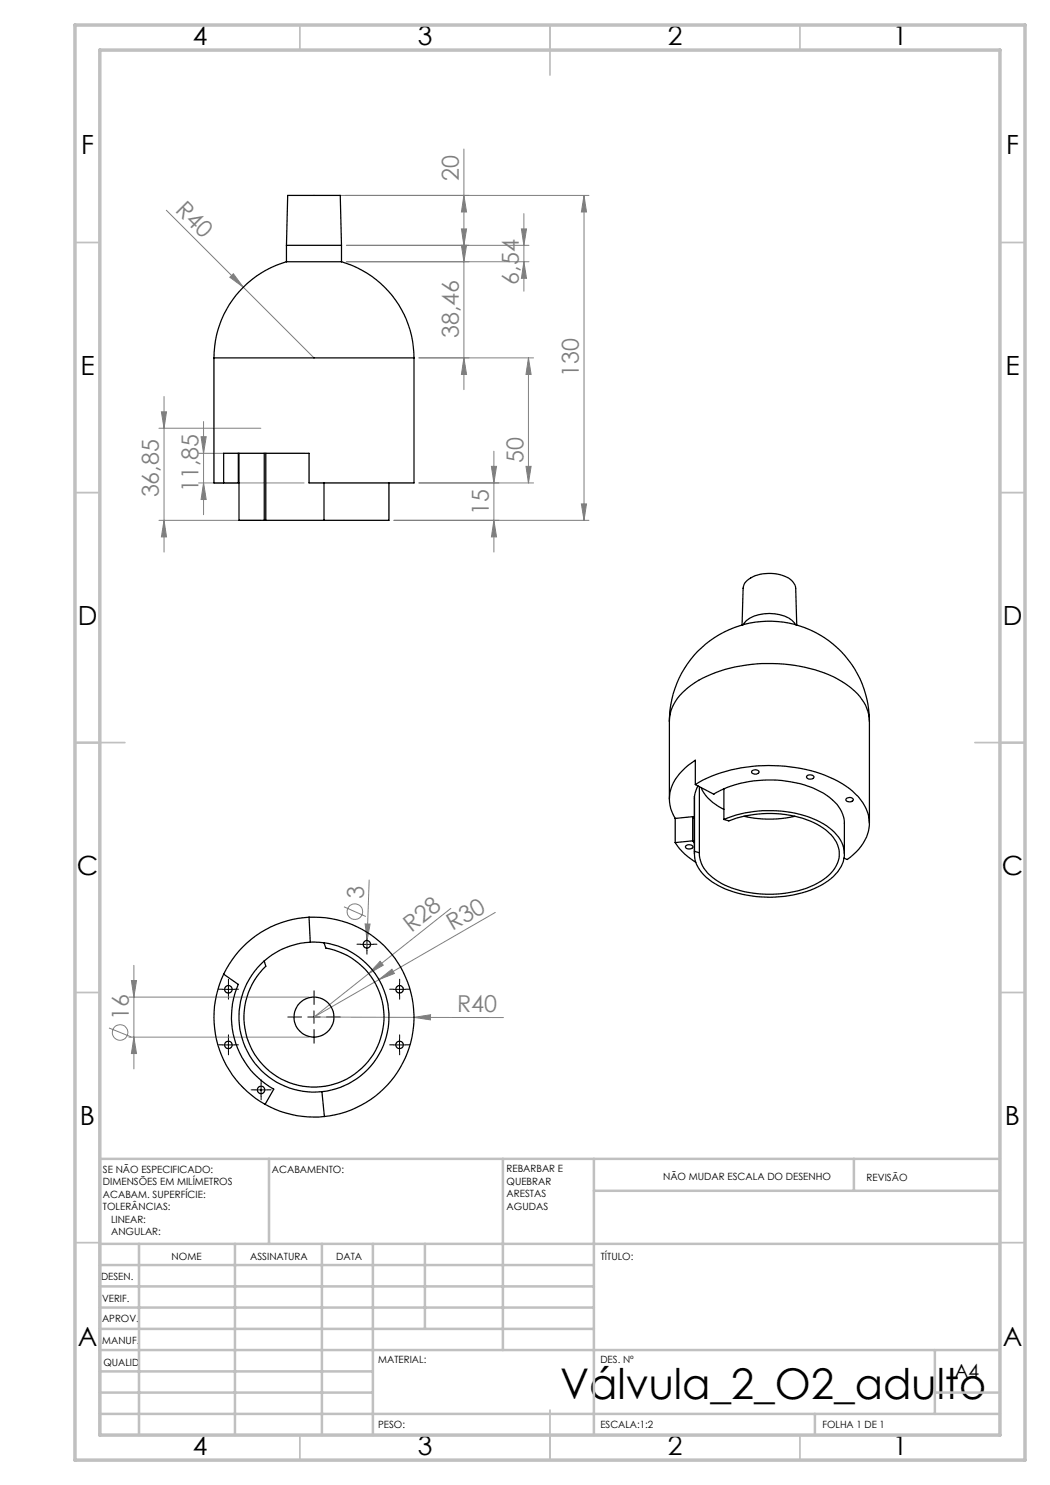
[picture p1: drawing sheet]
<svg xmlns="http://www.w3.org/2000/svg" width="210mm" height="297mm" viewBox="0 0 210 297" stroke-linecap="round" stroke-linejoin="round" font-family="sans-serif">
<g fill="none" stroke="#808080" stroke-width=".2">
<path d="M67.8 39.1h50M92.8 39.1l.5 3.3h-1zM92.8 29.8v48.1M116.8 39.1v65M116.8 39.1l.5 3.3h-1zM33.3 42l15.3 15.4M46 55.5l.7-.8 1.9 2.7zM48.6 57.4l14.2 14.2M69.3 52.3h36.5M69.3 49.1h36.5M92.3 49.1h1l-.5 3.2zM92.3 45.8h1l-.5 3.3z"/>
<path d="M104.3 45.8h1l-.5 3.3zM104.8 42.7v15.5M104.8 52.3l.5 3.4h-1zM32.8 79.3v31.1M83.8 71.6h22.9M92.8 71.6l.5 3.3h-1zM105.7 71.6v25M105.7 71.6l.5 3.3h-1zM31.8 85.7h20.4M32.3 82.4h1l-.5 3.3zM39.7 96.6h21.1M39.7 90.7h21.1"/>
<path d="M40.2 87.3h1l-.5 3.4zM40.7 96.6l.5 3.3h-1zM40.7 84.3v18.6M83.8 96.6h22.9M98.3 93.3h1l-.5 3.3zM98.8 90.2v20.2M105.2 93.3h1l-.5 3.3zM31.8 104.1h20.4M32.8 104.1l.5 3.3h-1zM78.8 104.1h39M98.8 104.1l.5 3.3h-1zM116.3 100.8h1l-.5 3.3z"/>
<path d="M73.8 176l-.4 12.1M25.8 199.4h36M26.3 196.1h1l-.5 3.3zM26.8 193.1v20.7M68.8 181.4l4.4 1.9M73 184.8h1l-.6 3.3zM73.4 188.1l-.1 1.5M75.8 195.9l2.6-2.1 .5 .9zM75.8 195.9l-13 7.5M76 192.3l.7 .7-2.9 1.7zM90.2 181.7l-27.4 21.7M99.1 182.5l-23.3 13.4"/>
<path d="M21.8 205.6l4.4 1.8M25.8 207.4h36M26.8 207.4l.5 3.3h-1zM62.8 203.4l20 .1M82.8 203.5l3.3-.6v1.1zM82.8 203.5h17.9"/>
<circle cx="71" cy="182.3" r="1.56"/>
<circle cx="24" cy="206.5" r="1.55"/>
</g>
<g fill="none" stroke="#000" stroke-width=".2" stroke-dasharray="15.2 1.3 1.3 1.3">
<path d="M44.4 197.8h-.7M45.7 196.6v-.8M45.7 199.1v.7M46.9 197.8h.8M72.1 188.8h-.7M73.4 187.6v-.8M73.4 190.1v.7M74.6 188.8h.8M78.7 197.8h-.8M79.9 196.6v-.8M79.9 199.1v.7M81.2 197.8h.7"/>
<path d="M44.4 209h-.7M45.7 207.7v-.7M45.7 210.2v.8M46.9 209h.8M51 218h-.8M52.2 216.7v-.7M52.2 219.2v.8M53.5 218h.7M60.3 203.4h-2.7M62.8 200.9v-2.7M62.8 205.9v2.8M65.3 203.4h2.8"/>
<path d="M78.7 209h-.8M79.9 207.7v-.7M79.9 210.2v.8M81.2 209h.7"/>
</g>
<g fill="none" stroke="#000" stroke-width=".2">
<path d="M44.4 197.9h2.5M45.7 196.6v2.5M72.1 188.9h2.5M73.4 187.6v2.5M78.7 197.9h2.5M79.9 196.6v2.5M44.4 209h2.5M45.7 207.7v2.6M51 218h2.4M52.2 216.7v2.5M61.6 203.4h2.4M62.8 202.2v2.5"/>
<path d="M78.7 209h2.5M79.9 207.7v2.6"/>
</g>
<g fill="none" stroke="#c0c0c0" stroke-width=".35">
<path d="M60 5v5M110 5v10M160 5v5M15 48.5h5M200 48.5h5M15 98.5h5M200 98.5h5M15 148.5h10M195 148.5h10M15 198.5h5M200 198.5h5M15 248.5h5"/>
<path d="M200 248.5h5M60 287v5M110 282v10M160 287v5"/>
</g>
<g fill="none" stroke="#c0c0c0" stroke-width=".5">
<path d="M53.8 231.8v17M100.6 231.8v38.2M118.8 231.8v55.2M118.8 238.2h81.2M170.8 231.8v6.4M200 231.8h-180v55.2M20 248.8h180M20 257.3h98.8M20 253h98.8M27.8 248.8v38.2M47 248.8v38.2M64.4 248.8v38.2"/>
<path d="M74.6 248.8v38.2M85 248.8v17M20 265.8h98.8M20 261.5h98.8M20 278.5h54.6M20 274.3h54.6M20 270h180M187 278.5h13M187 270v12.8M20 282.8h180M163 282.8v4.2"/>
</g>
<path d="M15 5h190v287h-190zM20 10h180v277h-180z" fill="none" stroke="#c0c0c0" stroke-width=".7"/>
<g fill="#808080">
<path d="M46 55.5l.7-.8 1.9 2.7z"/>
<path d="M75.8 195.9l2.6-2.1 .5 .9z"/>
<path d="M76 192.3l.7 .7-2.9 1.7z"/>
<path d="M73 184.8h1l-.6 3.3z"/>
<path d="M82.8 203.5l3.3-.6v1.1z"/>
<path d="M98.8 104.1l.5 3.3h-1zM98.3 93.3h1l-.5 3.3zM92.8 71.6l.5 3.3h-1zM92.3 49.1h1l-.5 3.2zM92.3 45.8h1l-.5 3.3zM92.8 39.1l.5 3.3h-1zM40.7 96.6l.5 3.3h-1zM40.2 87.3h1l-.5 3.4z"/>
<path d="M104.8 52.3l.5 3.4h-1zM104.3 45.8h1l-.5 3.3z"/>
<path d="M116.8 39.1l.5 3.3h-1zM116.3 100.8h1l-.5 3.3zM105.7 71.6l.5 3.3h-1zM105.2 93.3h1l-.5 3.3zM32.3 82.4h1l-.5 3.3zM32.8 104.1l.5 3.3h-1zM26.3 196.1h1l-.5 3.3zM26.8 207.4l.5 3.3h-1z"/>
</g>
<g fill="none" stroke="#000" stroke-width=".25">
<path d="M57.3 52.3a20 20 0 0 0-14.5 19.3M57.3 52.3h11M57.3 52.3v-3.2h11v3.2M57.3 49.1l.2-10h10.6l.2 10M68.3 52.3a20 20 0 0 1 14.5 19.3M42.8 71.6v25h1.9M42.8 71.6h40M82.8 71.6v25h-21v-5.9h-17.1v5.9M44.7 96.6h3.1M47.7 90.7v5.9M47.8 90.7v13.4h5M52.8 90.7v13.4"/>
<path d="M53.2 90.7v13.4M64.8 96.6v7.5M77.8 96.6v7.5h-13M52.8 104.1h.4M53.2 104.1h11.6M148.4 125l.2-7.4a3.1 3.1 0 0 1 2.4-2.5 7.9 7.9 0 0 1 7.4 1l.6 .9 .1 .6 .2 7.4M148.6 125a5.1 5.1 0 0 1 4.2-2.2 7.7 7.7 0 0 1 5.6 1.3l.7 .9M133.9 144.2a20 20 0 0 1 20-20 20 20 0 0 1 20 20M133.9 144.2a8.9 8.9 0 0 1 4.4-7.2 28.3 28.3 0 0 1 17.3-4.3 25.6 25.6 0 0 1 14.7 5 8.5 8.5 0 0 1 3.6 6.5M133.9 144.2v15.6M139.1 156.9l3.7 2 2-1.1M139.1 156.9a30.3 30.3 0 0 1 21.1-3.2 20.8 20.8 0 0 1 11.5 5.6 7.5 7.5 0 0 1-.4 11.1l-1.9 1.5-.6-.3"/>
<path d="M139.1 156.9v-4.9a10.1 10.1 0 0 0-5.2 7.2v1.3l.3 1.3 .8 1.9M139.6 157.2l-.7 2.1v11.5M139.9 157.3v13.3M140.2 157.5a8.5 8.5 0 0 0 4.6 4.4M144.8 157.8a23.8 23.8 0 0 1 19.8 .8 7.5 7.5 0 0 1 4.3 6v6.2M144.8 157.8v6.1M150.4 154.2a.85 .85 0 0 1 1.4 .3 .85 .85 0 0 1-1.5-.2zM161.4 155.2a.83 .83 0 0 1 1.4 .3 .95 .95 0 0 1-1.5-.1zM169.3 159.7a.81 .81 0 0 1 1.3 .3 .82 .82 0 0 1-1.4-.2zM173.9 144.2v20.4M135 168.5a12.1 12.1 0 0 0 4.2 4M135 163.7v4.8"/>
<path d="M137.2 169.2a.83 .83 0 0 1 1.4 .3 .95 .95 0 0 1-1.5-.1zM138.5 163.3l.4 .5M138.5 163.3l-3.5 .4M138.5 168.2l.4 .4M138.5 168.2l-3.5 .3M138.5 163.3v4.9M144.8 163.9a23.8 23.8 0 0 1 19.8 .8 7.3 7.3 0 0 1 4.3 6.5 7.9 7.9 0 0 1-4.6 5.8 23.3 23.3 0 0 1-21.3-.3 7.2 7.2 0 0 1-4.1-6.5l1 .4M144.8 163.9l1 .3a22 22 0 0 1 18.3 1.1 6.6 6.6 0 0 1 3.7 6.3 8.2 8.2 0 0 1-5 5.4 22 22 0 0 1-19.1-.7 6.7 6.7 0 0 1-3.8-5.7M148.8 163.3a23.3 23.3 0 0 0 10.2 0M44.7 194.8l3 2.1a16.5 16.5 0 0 0 7.1 20.9l-1.8 3.1M44.7 194.8a20 20 0 0 0 8.3 26.1M61.8 183.4a20 20 0 0 1 20.9 18.5 20 20 0 0 1-17.8 21.4"/>
<path d="M61.8 183.4a20 20 0 0 0-17.1 11.4M61.8 183.4l.3 5.1M62.1 188.5l2.7 .1M62.1 188.5a15 15 0 0 0-9.3 3.7M64.8 188.6a15 15 0 0 1 12 20.3 15 15 0 0 1-22.6 6.8 15 15 0 0 1-1.4-23.5M64.8 188.6l.4 1a14 14 0 0 1 10.6 19.1 14 14 0 0 1-20.9 6.3 14 14 0 0 1-1.7-21.8l-.4-1M64.4 218.3l.5 5M53 220.9a20.2 20.2 0 0 0 11.9 2.4"/>
<circle cx="45.7" cy="197.9" r=".74"/>
<circle cx="73.4" cy="188.9" r=".74"/>
<circle cx="79.9" cy="197.9" r=".75"/>
<circle cx="45.7" cy="209" r=".74"/>
<circle cx="52.2" cy="218" r=".74"/>
<circle cx="62.8" cy="203.4" r="4"/>
<circle cx="79.9" cy="209" r=".75"/>
</g>
<text font-size="8.5" x="112" y="279.7">Válvula_2_O2_adulto</text>
<g font-size="5.3">
<text x="38.5" y="9">4</text>
<text x="83.5" y="9">3</text>
<text x="133.6" y="9">2</text>
<text x="178.6" y="9">1</text>
<text x="16.2" y="30.8">F</text>
<text x="201.2" y="30.8">F</text>
<text x="16.1" y="75">E</text>
<text x="201.1" y="75">E</text>
<text x="15.5" y="125">D</text>
<text x="200.5" y="125">D</text>
<text x="15.4" y="175">C</text>
<text x="200.4" y="175">C</text>
<text x="16" y="225">B</text>
<text x="201" y="225">B</text>
<text x="15.5" y="269.3">A</text>
<text x="200.5" y="269.3">A</text>
<text x="38.5" y="291">4</text>
<text x="83.5" y="291">3</text>
<text x="133.6" y="291">2</text>
<text x="178.6" y="291">1</text>
</g>
<g font-size="4.7" fill="#808080">
<text x="91.8" y="36.3" transform="rotate(-90 91.8 36.3)">20</text>
<text x="34.9" y="42.2" transform="rotate(45 34.9 42.2)">R40</text>
<text x="103.8" y="56.9" transform="rotate(-90 103.8 56.9)">6,54</text>
<text x="91.8" y="67.6" transform="rotate(-90 91.8 67.6)">38,46</text>
<text x="115.8" y="75.4" transform="rotate(-90 115.8 75.4)">130</text>
<text x="104.7" y="92.6" transform="rotate(-90 104.7 92.6)">50</text>
<text x="31.8" y="99.5" transform="rotate(-90 31.8 99.5)">36,85</text>
<text x="39.7" y="98.4" transform="rotate(-90 39.7 98.4)">11,85</text>
<text x="97.8" y="102.9" transform="rotate(-90 97.8 102.9)">15</text>
<text x="72.8" y="179.8" transform="rotate(-88 72.8 179.8)">3</text>
<text x="82.3" y="186.6" transform="rotate(-38 82.3 186.6)">R28</text>
<text x="90.5" y="186.3" transform="rotate(-30 90.5 186.3)">R30</text>
<text x="25.7" y="203.9" transform="rotate(-90 25.7 203.9)">16</text>
<text x="91.4" y="202.5">R40</text>
</g>
<text font-size="3.9" x="190.9" y="275.5">A4</text>
<g font-size="2">
<text x="20.6" y="234.6">SE NÃO ESPECIFICADO:</text>
<text x="20.6" y="237.1">DIMENSÕES EM MILÍMETROS</text>
<text x="20.6" y="239.6">ACABAM. SUPERFÍCIE:</text>
<text x="54.4" y="234.6">ACABAMENTO:</text>
<text x="101.3" y="234.5">REBARBAR E</text>
<text x="101.3" y="237">QUEBRAR</text>
<text x="101.3" y="239.5">ARESTAS</text>
<text x="132.6" y="236">NÃO MUDAR ESCALA DO DESENHO</text>
<text x="173.3" y="236.2">REVISÃO</text>
<text x="20.6" y="242.1">TOLERÂNCIAS:</text>
<text x="22.2" y="244.6">LINEAR:</text>
<text x="101.3" y="242">AGUDAS</text>
<text x="22.2" y="247.1">ANGULAR:</text>
<text x="34.3" y="252">NOME</text>
<text x="50" y="251.9">ASSINATURA</text>
<text x="67.2" y="251.9">DATA</text>
<text x="120.2" y="251.9">TÍTULO:</text>
<text x="20.2" y="256.1">DESEN.</text>
<text x="20.4" y="260.3">VERIF.</text>
<text x="20.4" y="264.4">APROV.</text>
<text x="20.5" y="268.8">MANUF.</text>
<text x="20.7" y="273.1">QUALID</text>
<text x="75.7" y="272.5">MATERIAL:</text>
<text x="120.1" y="272.5">DES. Nº</text>
<text x="75.6" y="285.5">PESO:</text>
<text x="120.1" y="285.6">ESCALA:1:2</text>
<text x="164.5" y="285.6">FOLHA 1 DE 1</text>
</g>
</svg>
